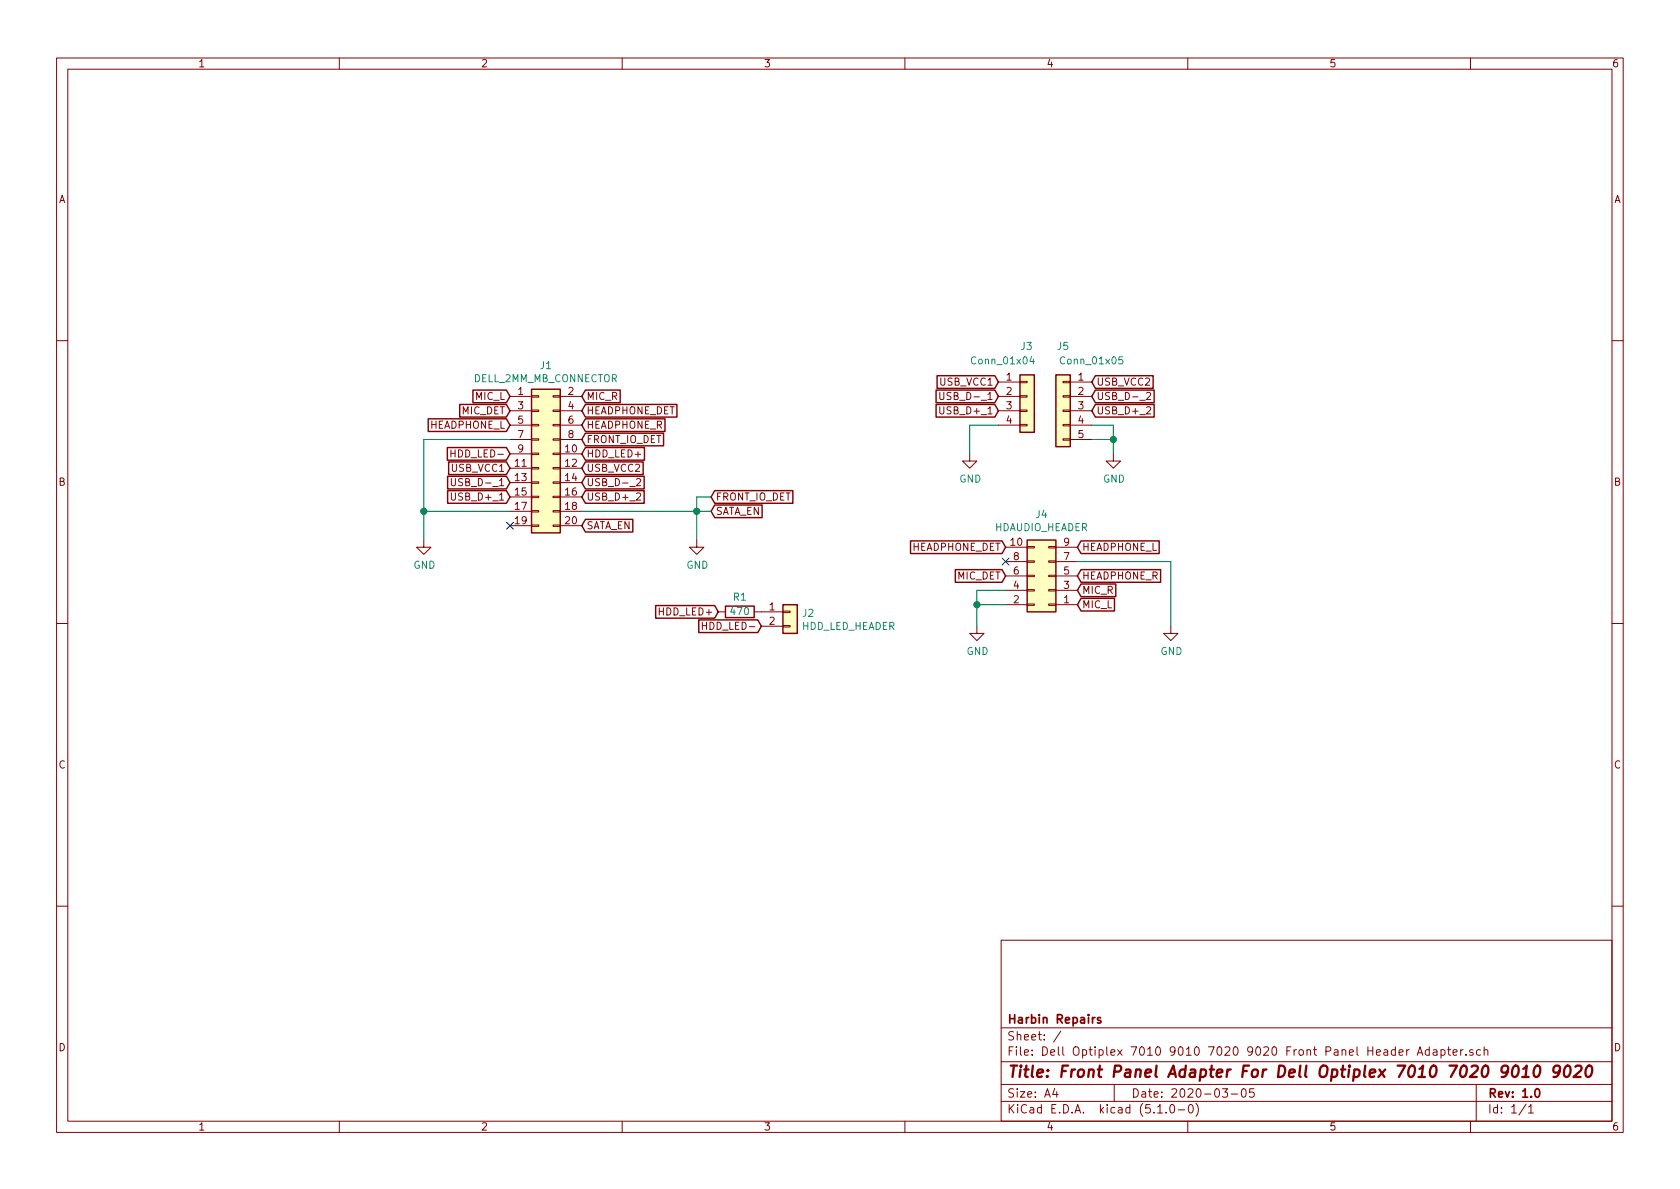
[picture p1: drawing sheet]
EESchema Schematic File Version 4
EELAYER 29 0
EELAYER END
$Descr A4 11693 8268
encoding utf-8
Sheet 1 1
Title "Front Panel Adapter For Dell Optiplex 7010 7020 9010 9020"
Date "2020-03-05"
Rev "1.0"
Comp "Harbin Repairs"
Comment1 ""
Comment2 ""
Comment3 ""
Comment4 ""
$EndDescr
$Comp
L Connector_Generic:Conn_02x10_Odd_Even J1
U 1 1
P 3750 3150
F 0 "J1" H 3800 3767 50  0000 C CNN
F 1 "DELL_2MM_MB_CONNECTOR" H 3800 3676 50  0000 C CNN
F 2 "Connector_PinSocket_2.00mm:PinSocket_2x10_P2.00mm_Vertical" H 3750 3150 50  0001 C CNN
F 3 "~" H 3750 3150 50  0001 C CNN
	1    3750 3150
	1    0    0    -1  
$EndComp
$Comp
L power:GND #PWR0101
U 1 1
P 4850 3750
F 0 "#PWR0101" H 4850 3500 50  0001 C CNN
F 1 "GND" H 4855 3577 50  0000 C CNN
F 2 "" H 4850 3750 50  0001 C CNN
F 3 "" H 4850 3750 50  0001 C CNN
	1    4850 3750
	1    0    0    -1  
$EndComp
Text GLabel 4050 3650 2    50   Input ~ 0
SATA_EN
Text GLabel 4050 3250 2    50   Input ~ 0
USB_VCC2
Text GLabel 4050 3450 2    50   Input ~ 0
USB_D+_2
Text GLabel 4050 3350 2    50   Input ~ 0
USB_D-_2
Text GLabel 3550 3450 0    50   Input ~ 0
USB_D+_1
Text GLabel 3550 3150 0    50   Input ~ 0
HDD_LED-
Text GLabel 4050 3150 2    50   Input ~ 0
HDD_LED+
Text GLabel 4050 3050 2    50   Input ~ 0
FRONT_IO_DET
Text GLabel 4050 2950 2    50   Input ~ 0
HEADPHONE_R
Text GLabel 4050 2850 2    50   Input ~ 0
HEADPHONE_DET
Text GLabel 3550 2950 0    50   Input ~ 0
HEADPHONE_L
Text GLabel 3550 2850 0    50   Input ~ 0
MIC_DET
Text GLabel 3550 2750 0    50   Input ~ 0
MIC_L
Wire Wire Line
	4050 3550 4850 3550
Wire Wire Line
	4850 3550 4850 3750
$Comp
L power:GND #PWR0102
U 1 1
P 2950 3750
F 0 "#PWR0102" H 2950 3500 50  0001 C CNN
F 1 "GND" H 2955 3577 50  0000 C CNN
F 2 "" H 2950 3750 50  0001 C CNN
F 3 "" H 2950 3750 50  0001 C CNN
	1    2950 3750
	1    0    0    -1  
$EndComp
Wire Wire Line
	3550 3050 2950 3050
Wire Wire Line
	2950 3050 2950 3550
Wire Wire Line
	3550 3550 2950 3550
Connection ~ 2950 3550
Wire Wire Line
	2950 3550 2950 3750
NoConn ~ 3550 3650
Text GLabel 4950 3550 2    50   Input ~ 0
SATA_EN
Wire Wire Line
	4950 3550 4850 3550
Connection ~ 4850 3550
Text GLabel 4950 3450 2    50   Input ~ 0
FRONT_IO_DET
Wire Wire Line
	4950 3450 4850 3450
Wire Wire Line
	4850 3450 4850 3550
$Comp
L power:GND #PWR0103
U 1 1
P 7750 3150
F 0 "#PWR0103" H 7750 2900 50  0001 C CNN
F 1 "GND" H 7755 2977 50  0000 C CNN
F 2 "" H 7750 3150 50  0001 C CNN
F 3 "" H 7750 3150 50  0001 C CNN
	1    7750 3150
	1    0    0    -1  
$EndComp
Wire Wire Line
	7600 2950 7750 2950
Wire Wire Line
	7750 2950 7750 3050
Wire Wire Line
	7600 3050 7750 3050
Connection ~ 7750 3050
Wire Wire Line
	7750 3050 7750 3150
Text GLabel 3550 3350 0    50   Input ~ 0
USB_D-_1
Text GLabel 3550 3250 0    50   Input ~ 0
USB_VCC1
Text GLabel 7600 2650 2    50   Input ~ 0
USB_VCC2
Text GLabel 7600 2850 2    50   Input ~ 0
USB_D+_2
Text GLabel 7600 2750 2    50   Input ~ 0
USB_D-_2
Text GLabel 6950 2850 0    50   Input ~ 0
USB_D+_1
Text GLabel 6950 2750 0    50   Input ~ 0
USB_D-_1
Text GLabel 6950 2650 0    50   Input ~ 0
USB_VCC1
$Comp
L power:GND #PWR0104
U 1 1
P 6750 3150
F 0 "#PWR0104" H 6750 2900 50  0001 C CNN
F 1 "GND" H 6755 2977 50  0000 C CNN
F 2 "" H 6750 3150 50  0001 C CNN
F 3 "" H 6750 3150 50  0001 C CNN
	1    6750 3150
	1    0    0    -1  
$EndComp
Wire Wire Line
	6950 2950 6750 2950
Wire Wire Line
	6750 2950 6750 3150
$Comp
L Connector_Generic:Conn_02x05_Odd_Even J4
U 1 1
P 7300 4000
F 0 "J4" H 7350 3575 50  0000 C CNN
F 1 "HDAUDIO_HEADER" H 7350 3666 50  0000 C CNN
F 2 "Connector_PinHeader_2.54mm:PinHeader_2x05_P2.54mm_Vertical" H 7300 4000 50  0001 C CNN
F 3 "~" H 7300 4000 50  0001 C CNN
	1    7300 4000
	-1   0    0    1   
$EndComp
$Comp
L Connector_Generic:Conn_01x02 J2
U 1 1
P 5500 4250
F 0 "J2" H 5580 4242 50  0000 L CNN
F 1 "HDD_LED_HEADER" H 5580 4151 50  0000 L CNN
F 2 "Connector_PinHeader_2.54mm:PinHeader_1x02_P2.54mm_Vertical" H 5500 4250 50  0001 C CNN
F 3 "~" H 5500 4250 50  0001 C CNN
	1    5500 4250
	1    0    0    -1  
$EndComp
Text GLabel 5000 4250 0    50   Input ~ 0
HDD_LED+
Text GLabel 5300 4350 0    50   Input ~ 0
HDD_LED-
$Comp
L Device:R R1
U 1 1
P 5150 4250
F 0 "R1" V 5250 4250 50  0000 C CNN
F 1 "470" V 5150 4250 50  0000 C CNN
F 2 "Resistor_SMD:R_0805_2012Metric" V 5080 4250 50  0001 C CNN
F 3 "~" H 5150 4250 50  0001 C CNN
	1    5150 4250
	0    -1   -1   0   
$EndComp
$Comp
L Connector_Generic:Conn_01x04 J3
U 1 1
P 7150 2750
F 0 "J3" H 7100 3100 50  0000 L CNN
F 1 "Conn_01x04" H 6750 3000 50  0000 L CNN
F 2 "Connector_PinHeader_2.54mm:PinHeader_1x04_P2.54mm_Vertical" H 7150 2750 50  0001 C CNN
F 3 "~" H 7150 2750 50  0001 C CNN
	1    7150 2750
	1    0    0    -1  
$EndComp
$Comp
L Connector_Generic:Conn_01x05 J5
U 1 1
P 7400 2850
F 0 "J5" H 7400 3300 50  0000 C CNN
F 1 "Conn_01x05" H 7200 3200 50  0000 C CNN
F 2 "Connector_PinHeader_2.54mm:PinHeader_1x05_P2.54mm_Vertical" H 7400 2850 50  0001 C CNN
F 3 "~" H 7400 2850 50  0001 C CNN
	1    7400 2850
	-1   0    0    -1  
$EndComp
Text GLabel 7500 4200 2    50   Input ~ 0
MIC_L
Text GLabel 7000 4000 0    50   Input ~ 0
MIC_DET
NoConn ~ 7000 3900
Text GLabel 7000 3800 0    50   Input ~ 0
HEADPHONE_DET
Text GLabel 7500 4000 2    50   Input ~ 0
HEADPHONE_R
Text GLabel 7500 4100 2    50   Input ~ 0
MIC_R
Text GLabel 4050 2750 2    50   Input ~ 0
MIC_R
Text GLabel 7500 3800 2    50   Input ~ 0
HEADPHONE_L
$Comp
L power:GND #PWR0105
U 1 1
P 6800 4350
F 0 "#PWR0105" H 6800 4100 50  0001 C CNN
F 1 "GND" H 6805 4177 50  0000 C CNN
F 2 "" H 6800 4350 50  0001 C CNN
F 3 "" H 6800 4350 50  0001 C CNN
	1    6800 4350
	1    0    0    -1  
$EndComp
Wire Wire Line
	7000 4200 6800 4200
Wire Wire Line
	6800 4200 6800 4350
Wire Wire Line
	7000 4100 6800 4100
Wire Wire Line
	6800 4100 6800 4200
Connection ~ 6800 4200
$Comp
L power:GND #PWR0106
U 1 1
P 8150 4350
F 0 "#PWR0106" H 8150 4100 50  0001 C CNN
F 1 "GND" H 8155 4177 50  0000 C CNN
F 2 "" H 8150 4350 50  0001 C CNN
F 3 "" H 8150 4350 50  0001 C CNN
	1    8150 4350
	1    0    0    -1  
$EndComp
Wire Wire Line
	7500 3900 8150 3900
Wire Wire Line
	8150 3900 8150 4350
$EndSCHEMATC
